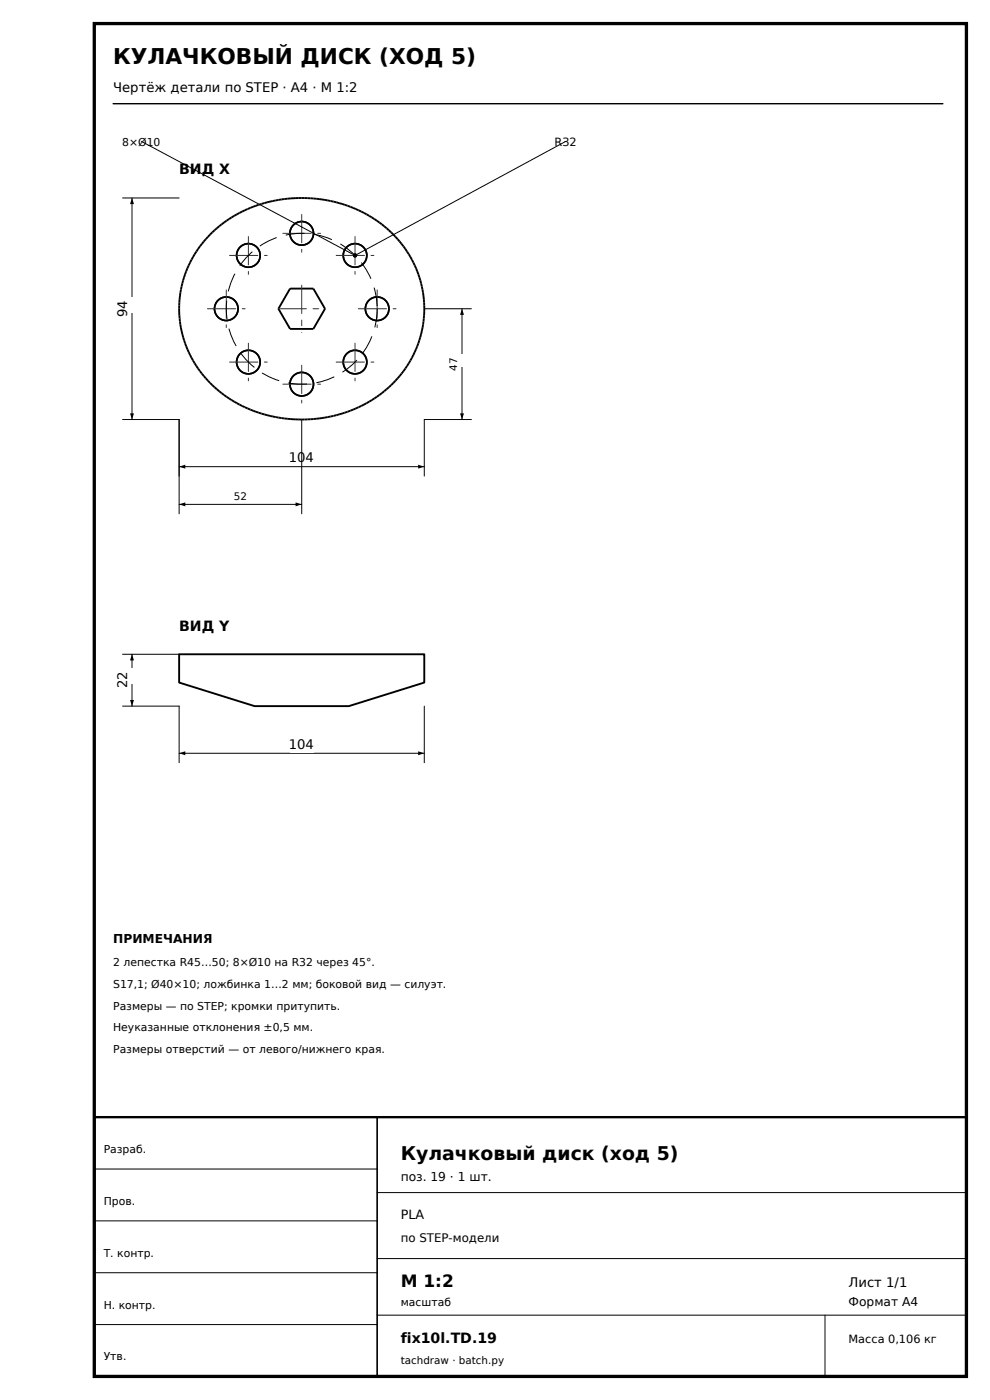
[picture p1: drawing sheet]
<svg xmlns="http://www.w3.org/2000/svg" width="210mm" height="297mm" viewBox="0 0 210 297" stroke-linecap="round" stroke-linejoin="round" font-family="sans-serif">
<path d="M20 5h185v287h-185z" fill="none" stroke="#000" stroke-width=".7" stroke-linecap="butt"/>
<path d="M24 22h176" fill="none" stroke="#000" stroke-width=".3"/>
<path d="M20 237h185v55h-185z" fill="none" stroke="#000" stroke-width=".5"/>
<g fill="none" stroke="#000" stroke-width=".35">
<path d="M80 237v55"/>
<circle cx="52.7" cy="54.2" r="2.5"/>
<circle cx="64" cy="49.5" r="2.5"/>
<circle cx="75.3" cy="54.2" r="2.5"/>
<circle cx="48" cy="65.5" r="2.5"/>
<circle cx="52.7" cy="76.8" r="2.5"/>
<circle cx="75.3" cy="76.8" r="2.5"/>
<circle cx="80" cy="65.5" r="2.5"/>
<circle cx="64" cy="81.5" r="2.5"/>
</g>
<path d="M38 89v12M38 99h52M90 89v12M20 248h60M20 259h60M80 253h125M20 270h60M80 267h125M80 279h125M175 279v13M20 281h60" fill="none" stroke="#000" stroke-width=".21"/>
<path d="M44.6 49.8a28.2 28.2 0 0 1 38.8 0 22.3 22.3 0 0 1-4.5 35.1 28.5 28.5 0 0 1-33.9-3.2 22.2 22.2 0 0 1-.4-31.9zM61.5 61.2l-2.4 4.3 2.4 4.3h5l2.4-4.3-2.4-4.3h-5M38 138.8h52v6l-16 5h-20l-16-5z" fill="none" stroke="#000" stroke-width=".4"/>
<path d="M38 99l1.3-.4v.8zM88.7 98.6l1.3 .4-1.3 .4z" fill="#000"/>
<path d="M61.5 95.5h5v3.4h-5z" fill="#fff"/>
<path d="M26 42h12M28 42v47M26 89h12" fill="none" stroke="#000" stroke-width=".21"/>
<path d="M28 42l.4 1.3h-.8zM27.6 87.7h.8l-.4 1.3z" fill="#000"/>
<path d="M25.3 62.9h3.4v3.4h-3.4z" fill="#fff"/>
<path d="M38 149.8v12M38 159.8h52M90 149.8v12" fill="none" stroke="#000" stroke-width=".21"/>
<path d="M38 159.8l1.3-.4v.8zM88.7 159.4l1.3 .4-1.3 .4z" fill="#000"/>
<path d="M61.5 156.3h5v3.4h-5z" fill="#fff"/>
<path d="M26 138.8h12M28 138.8v11M26 149.8h12" fill="none" stroke="#000" stroke-width=".21"/>
<path d="M28 138.8l.4 1.3h-.8zM27.6 148.5h.8l-.4 1.3z" fill="#000"/>
<path d="M25.3 141.7h3.4v3.4h-3.4z" fill="#fff"/>
<g fill="none" stroke="#000" stroke-width=".35">
<circle cx="52.7" cy="54.2" r="2.5"/>
<circle cx="64" cy="49.5" r="2.5"/>
<circle cx="75.3" cy="54.2" r="2.5"/>
<circle cx="48" cy="65.5" r="2.5"/>
<circle cx="52.7" cy="76.8" r="2.5"/>
<circle cx="75.3" cy="76.8" r="2.5"/>
<circle cx="80" cy="65.5" r="2.5"/>
<circle cx="64" cy="81.5" r="2.5"/>
</g>
<g fill="none" stroke="#333" stroke-width=".21" stroke-dasharray="6 1.4 1.2 1.4">
<path d="M48.7 54.2h8M52.7 50.2v8M60 49.5h8M64 45.5v8M71.3 54.2h8M75.3 50.2v8M44 65.5h8M48 61.5v8M48.7 76.8h8M52.7 72.8v8M59 65.5h10M64 77.5v8"/>
<path d="M64 60.5v10M71.3 76.8h8M75.3 72.8v8M76 65.5h8M80 61.5v8M60 81.5h8"/>
</g>
<path d="M80 65.5a16 16 0 0 1-23.5 14.1 16 16 0 0 1-1.4-27.4 16 16 0 0 1 24.8 11.7l.1 1.6" fill="none" stroke="#000" stroke-width=".21" stroke-dasharray="4 2" stroke-linecap="butt"/>
<path d="M38 89v20M64 89v20M38 107h26" fill="none" stroke="#000" stroke-width=".21"/>
<path d="M38 107l1.3-.4v.8zM62.7 106.6l1.3 .4-1.3 .4z" fill="#000"/>
<path d="M49.7 104.1h2.6v2.6h-2.6z" fill="#fff"/>
<path d="M90 65.5h10M98 65.5v23.5M90 89h10" fill="none" stroke="#000" stroke-width=".21"/>
<path d="M98 65.5l.4 1.3h-.8zM97.6 87.7h.8l-.4 1.3z" fill="#000"/>
<path d="M95.7 75.2h2.6v2.7h-2.6z" fill="#fff"/>
<path d="M75.3 54.2l44.7-24.2zM30 30l45.3 24.2z" fill="#000" stroke="#000" stroke-width=".21"/>
<circle cx="75.3" cy="54.2" r=".45" fill="#000"/>
<text font-size="4.6" x="24" y="13.5">КУЛАЧКОВЫЙ ДИСК (ХОД 5)</text>
<text font-size="4" x="85" y="246">Кулачковый диск (ход 5)</text>
<text font-size="3.6" x="85" y="273">М 1:2</text>
<g font-size="3">
<text x="38" y="37">ВИД X</text>
<text x="38" y="133.8">ВИД Y</text>
<text x="85" y="285">fix10l.TD.19</text>
</g>
<g font-size="2.8">
<text x="24" y="19.5">Чертёж детали по STEP · A4 · М 1:2</text>
<text x="27" y="67.3" transform="rotate(-90 27 67.3)">94</text>
<text x="61.3" y="98.1">104</text>
<text x="27" y="146" transform="rotate(-90 27 146)">22</text>
<text x="61.3" y="158.9">104</text>
<text x="180" y="273">Лист 1/1</text>
</g>
<text font-size="2.7" x="85" y="258.5">PLA</text>
<g font-size="2.6">
<text x="24" y="200">ПРИМЕЧАНИЯ</text>
<text x="85" y="250.6">поз. 19 · 1 шт.</text>
<text x="180" y="277">Формат A4</text>
</g>
<text font-size="2.5" x="85" y="263.5">по STEP-модели</text>
<g font-size="2.4">
<text x="117.6" y="30.9">R32</text>
<text x="180" y="285">Масса 0,106 кг</text>
</g>
<g font-size="2.3">
<text x="25.9" y="30.9">8×Ø10</text>
<text x="24" y="205">2 лепестка R45…50; 8×Ø10 на R32 через 45°.</text>
<text x="24" y="209.6">S17,1; Ø40×10; ложбинка 1…2 мм; боковой вид — силуэт.</text>
<text x="24" y="214.2">Размеры — по STEP; кромки притупить.</text>
<text x="24" y="218.8">Неуказанные отклонения ±0,5 мм.</text>
<text x="24" y="223.4">Размеры отверстий — от левого/нижнего края.</text>
<text x="22" y="244.6">Разраб.</text>
<text x="22" y="255.6">Пров.</text>
<text x="22" y="266.6">Т. контр.</text>
<text x="22" y="277.6">Н. контр.</text>
<text x="85" y="277">масштаб</text>
<text x="22" y="288.6">Утв.</text>
</g>
<g font-size="2.2">
<text x="97" y="78.6" transform="rotate(-90 97 78.6)">47</text>
<text x="49.6" y="106.1">52</text>
<text x="85" y="289.3">tachdraw · batch.py</text>
</g>
</svg>
